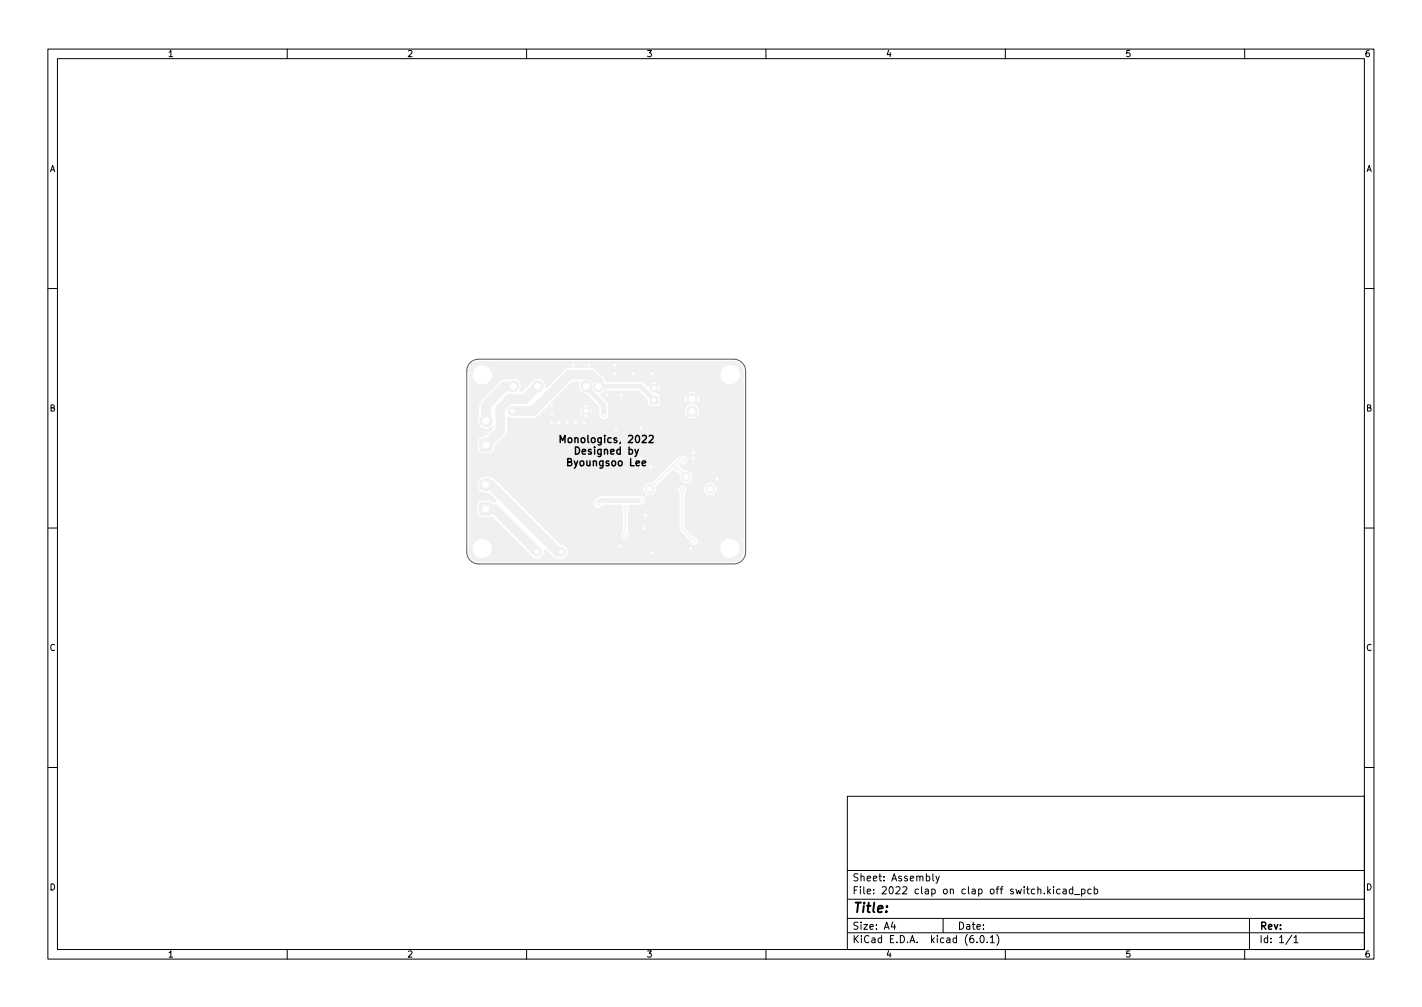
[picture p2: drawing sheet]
<svg xmlns="http://www.w3.org/2000/svg" width="297mm" height="210mm" viewBox="0 0 297 210" stroke-linecap="round" stroke-linejoin="round" font-family="sans-serif">
<g fill="none" stroke="#000" stroke-width=".21">
<path d="M10 10.2h277v190.1h-277zM12 12.2h273v186.1h-273zM60 10.2v2M110 10.2v2M160 10.2v2M210 10.2v2M260 10.2v2M10 60.2h2M285 60.2h2M10 110.2h2M285 110.2h2M10 160.2h2"/>
<path d="M177 166.3h108v32h-108zM285 160.2h2M60 198.3v2M110 198.3v2M160 198.3v2M177 194.8h108M177 191.8h108M177 187.8h108M177 181.8h108M186.5 192.5l-.4 1h1M186.9 193v1M194.9 182.4v1.3l.2 .2"/>
<path d="M195.5 182.9l.4 1M196.2 182.9l-.5 1.4-.2 .1M197 191.8v3M204.1 196.7v.1M204.9 195.4l.2-.1a.8 .8 0 0 1 .5 .8 .8 .8 0 0 1-.5 .7 1 1 0 0 1-.2-1.4zM206.2 196.7v.1M206.9 195.8l.4-.5v1.5M206.9 196.8h.8M208.2 195.1a1.72 1.72 0 0 1 0 2.3M210 198.3v2M218.9 185.1v1.5M219 186.1l.4 .5"/>
<path d="M219.4 185.6l-.5 .6M220.1 185.1v.2M220.1 185.6v1M221.4 185.7l-.4-.1-.3 .3 .2 .7h.5M222.1 185.7h.5l.1 .9M222.7 186l-.5 .1-.2 .2 .2 .3h.5M224.1 185.7l-.5-.1-.2 .3 .1 .7h.6M224.1 185.1v1.5M224.4 186.8h1.2M225.9 185.7l.5-.1 .2 .3-.1 .7h-.6M225.9 185.6v1.5M227.9 185.7l-.4-.1-.3 .3 .2 .7h.5"/>
<path d="M228.6 185.7l.4-.1 .3 .3-.2 .7h-.5M228.6 185.1v1.5M260 198.3v2M261 191.8v6.5M269.9 195.3l-1.3 1.9M270.3 195.8l.4-.5v1.5M270.3 196.8h.8"/>
</g>
<g fill="#f0f0f0" stroke="#f0f0f0" stroke-width=".21">
<path d="M100.4 105.1l1.7-.1 .5 .2 .1 1.7-.2 .5-1.7 .2-.5-.3-.2-1.7z"/>
<path d="M100.3 91.9l.6-.3 1.7 .2 .2 .5-.1 1.7-.5 .2-1.7-.1-.3-.5z"/>
<path d="M135.8 82.8h1.6v1.6h-1.6z"/>
<path d="M98.6 76.1a1.96 1.96 0 0 1 1.4-.6h53.4a1.98 1.98 0 0 1 1.8 2v.9h-.6a2.11 2.11 0 0 0-3-2.1 2.11 2.11 0 0 0-.3 3.7h-14a1.24 1.24 0 0 0-1.4 0l.7 .7 .7-.7 14.1 .1a2.12 2.12 0 0 0 3.2-1.7h.6v2.7h-17.3l-.2-.8-.7 .8 .7 .7 .2-.7h17.3v.9h-9.7a1.56 1.56 0 0 0-1.9 0l1 .9 .9-.9h9.7v1.3h-9l-.3-1-1 1h-.7l-.9-.9a1.53 1.53 0 0 0 0 1.8l.9-.9h.7l1 .9 .3-.9h9v2.6h-9l-.3-1-1.3-1.2-.8 .7h-5.9v-1.9l-.5-.3-1.9-1.9-.3 .3-.8-.8-.6-.2h-7.2l-.5-.9-1.6-1.6-.8-.3h-5.1l-.6 .3-1.3 1.3h-13.8a2.11 2.11 0 0 0-3-2 2.11 2.11 0 0 0-.5 3.6 2.11 2.11 0 0 0 3.4-1.3l.1-.3h13.8l-2.7 2.6a1.7 1.7 0 0 0-1.2-1.9 1.7 1.7 0 0 0-2.1 1l-1.7 1.7h-.5a1.7 1.7 0 0 0 .1-2.1 1.7 1.7 0 0 0-2.1-.6h-1.2l-.7 .3-4.3 4.3-.3 .7v2.5a1.86 1.86 0 0 0 .5 2.4 1.86 1.86 0 0 0 2.4-.2l.1 .2-1.8 1.8h-.4a1.15 1.15 0 0 0-1.1 1.1v1.5l.4 .8 .6 .2h1.5a1.17 1.17 0 0 0 1.1-1.1l.1-.4 2.2-2.2 .3-.5 .2-3.4 .9 .2h4.4l.7-.1 7.5-7.4 1.4 .1a1.71 1.71 0 0 0 1.5 2.4l2.4 2.5h-1.8a1.23 1.23 0 0 0-1.4 0l.7 .7 .7-.7h1.8l.2 .2v.8h-1.4l-.2-.7-.7 .7h-.7l-.7-.7a1.18 1.18 0 0 0 0 1.4l.7-.7h.7l.7 .7 .2-.7h1.4v1.1h-2l-.7-.7-.7 .7a1.23 1.23 0 0 0 1.4 0h2l.1 .2a1.01 1.01 0 0 0 1.1 .5 1.01 1.01 0 0 0 .8-.9l-.1-2.5-1.6-1.8 1-.7h7l1.9 1.9v.9l.4 .4h1.8l.4-.5h5.9a1.63 1.63 0 0 0-.1 2.8 1.63 1.63 0 0 0 2.5-1.3h9v13.6h-10.5v-.2a1.41 1.41 0 0 0-1.8-1.1l-.7-.6-.3-.7 .1-.2h.2a.91 .91 0 0 0 1.3-.1 .91 .91 0 0 0 0-1.2 .91 .91 0 0 0-1.3-.1l-.8 .2-5.2 5.2h-.4a1.43 1.43 0 0 0-1.5 1.6 1.43 1.43 0 0 0 1.8 1.2 1.43 1.43 0 0 0 1-1.9l3.4-3.4 .9 .4 .5 .5a1.44 1.44 0 0 0 1.1 1.8 1.44 1.44 0 0 0 1.7-1.4h10.5v2.6h-5.4v-.3a1.41 1.41 0 0 0-2.3-.8 1.41 1.41 0 0 0 .3 2.4 1.41 1.41 0 0 0 2-1.3h5.4v12.5h-.6a2.11 2.11 0 0 0-1.3-2 2.11 2.11 0 0 0-2.3 .4l-5.1-.1a.99 .99 0 0 0-1-.9l-1.8-1.8v-7.2a.93 .93 0 0 0 .1-1.4 .93 .93 0 0 0-1.4 0 .93 .93 0 0 0 .1 1.4v1.5h-7a1.02 1.02 0 0 0-.9-1h-8.7l-.4 .2-.8 .8a1.01 1.01 0 0 0 .1 1.4 1.01 1.01 0 0 0 1.4-.1l.4-.3h3.8v.7l.2 .5v4.4a.93 .93 0 0 0 0 1.3 .93 .93 0 0 0 1.3 0 .93 .93 0 0 0-.1-1.4v-4.2a1.41 1.41 0 0 0 .3-1.3h2.5a1.01 1.01 0 0 0 .9-1h7v6.2l2.1 2.2a.93 .93 0 0 0 .9 1 .93 .93 0 0 0 1-.9h5.1l-.1 .1a2.1 2.1 0 0 0-.4 2.2h-31.8v-.5l-.4-.6-.6-.4-.6-.1-13.6-13.6-1-.4a1.85 1.85 0 0 0-2.9 1.3 1.85 1.85 0 0 0 2.5 2l1.6 1.7-.8 .1-.6-.3h-1.6a1.16 1.16 0 0 0-1.1 1l.1 1.8a1.16 1.16 0 0 0 1 .8l2.1-.1 6.7 6.7h-6.7a2.11 2.11 0 0 0-3-2.1 2.11 2.11 0 0 0-.4 3.6 2.11 2.11 0 0 0 3.4-1.2v-.3h6.7l1.8 1.7 .6 .3h.5a1.52 1.52 0 0 0 1.3-1.8l.2-.1 1.9 1.8 1.6 .1a1.51 1.51 0 0 0 1.3-1.4h31.8l.1 .2a2.11 2.11 0 0 0 2.3 1.1 2.11 2.11 0 0 0 1.7-2h.6v1a1.98 1.98 0 0 1-2 1.6h-53.3a1.98 1.98 0 0 1-1.9-1.9v-37.8l.2-.8z"/>
<circle cx="101.4" cy="101.2" r="1.3"/>
<circle cx="117.2" cy="115.2" r=".76"/>
<circle cx="112.2" cy="115.2" r=".76"/>
<circle cx="122.4" cy="85.8" r=".76"/>
<circle cx="107" cy="85.8" r=".76"/>
<circle cx="101.5" cy="87.8" r="1.3"/>
<circle cx="136.6" cy="81.1" r=".8"/>
<circle cx="144.6" cy="83.3" r="1.1"/>
<circle cx="144.6" cy="85.9" r="1.1"/>
<circle cx="125" cy="80.6" r="1.14"/>
<circle cx="122.5" cy="80.6" r="1.14"/>
<circle cx="112.3" cy="80.6" r="1.14"/>
<circle cx="107.2" cy="80.6" r="1.14"/>
<circle cx="135.7" cy="102.1" r=".9"/>
<circle cx="143.3" cy="99.6" r=".9"/>
<circle cx="148.4" cy="102.1" r=".9"/>
<circle cx="124.9" cy="105.1" r=".4"/>
<circle cx="133.9" cy="104.5" r=".4"/>
<circle cx="120.3" cy="88.2" r=".4"/>
<circle cx="118.5" cy="88.2" r=".4"/>
<circle cx="144.8" cy="94.5" r=".4"/>
<circle cx="115.3" cy="84.7" r=".4"/>
<circle cx="116.8" cy="88.2" r=".4"/>
<circle cx="136.2" cy="115.4" r=".4"/>
<circle cx="126.8" cy="82.5" r=".4"/>
<circle cx="122" cy="88.2" r=".4"/>
<circle cx="132.2" cy="78" r=".4"/>
<circle cx="136" cy="97.5" r=".4"/>
<circle cx="115.3" cy="86.5" r=".4"/>
<circle cx="149.8" cy="100" r=".4"/>
<circle cx="115.3" cy="88.2" r=".4"/>
<circle cx="144.3" cy="114.5" r=".4"/>
<circle cx="134.6" cy="110.3" r=".4"/>
<circle cx="128.6" cy="78" r=".4"/>
<circle cx="123" cy="76.2" r=".4"/>
<circle cx="119.8" cy="76.2" r=".4"/>
<circle cx="128.5" cy="76.2" r=".4"/>
<circle cx="144.8" cy="95.7" r=".4"/>
<circle cx="133.8" cy="89.3" r=".4"/>
<circle cx="129.7" cy="114" r=".4"/>
<circle cx="136.3" cy="78" r=".4"/>
<circle cx="134.9" cy="107.6" r=".4"/>
<circle cx="128.7" cy="89.7" r=".4"/>
<circle cx="129.8" cy="82.5" r=".4"/>
<circle cx="126.1" cy="86.6" r=".4"/>
<circle cx="141.3" cy="97.6" r=".4"/>
<circle cx="142.8" cy="96" r=".4"/>
<circle cx="145" cy="113" r=".4"/>
<circle cx="142.5" cy="102.2" r=".4"/>
<circle cx="130.6" cy="111.7" r=".4"/>
<circle cx="130.7" cy="106" r=".4"/>
</g>
<path d="M107.2 80.6h-1.7l-4 4v3.2M112.3 80.6l-2.7 2.7h-3.2l-1.9 1.9v4.7l-3 3M125 80.6v-.9l-1.5-1.5h-4.5l-7.6 7.6h-4.4M101.4 106.3h1.9l8.9 8.9M101.4 101.2h1l14.1 14h.7" fill="none" stroke="#f0f0f0" stroke-width="2"/>
<path d="M122.5 80.6v.3l3.6 3.6v2.1M125 80.6h8.8l2.8 3M133.9 104.5h-8.4l-.6 .6" fill="none" stroke="#f0f0f0" stroke-width="1"/>
<path d="M141.3 97.6l2 2M142.8 96h-1l-6.1 6.1M130.7 106l-.1 5.7M142.5 102.2v8.3l2.5 2.5" fill="none" stroke="#f0f0f0" stroke-width=".25"/>
<g fill="#fff" stroke="#fff" stroke-width=".21">
<circle cx="124.9" cy="105.1" r=".2"/>
<circle cx="133.9" cy="104.5" r=".2"/>
<circle cx="120.3" cy="88.2" r=".2"/>
<circle cx="118.5" cy="88.2" r=".2"/>
<circle cx="144.8" cy="94.5" r=".2"/>
<circle cx="115.3" cy="84.7" r=".2"/>
<circle cx="116.8" cy="88.2" r=".2"/>
<circle cx="136.2" cy="115.4" r=".2"/>
<circle cx="126.8" cy="82.5" r=".2"/>
<circle cx="122" cy="88.2" r=".2"/>
<circle cx="132.2" cy="78" r=".2"/>
<circle cx="136" cy="97.5" r=".2"/>
<circle cx="115.3" cy="86.5" r=".2"/>
<circle cx="149.8" cy="100" r=".2"/>
<circle cx="115.3" cy="88.2" r=".2"/>
<circle cx="144.3" cy="114.5" r=".2"/>
<circle cx="134.6" cy="110.3" r=".2"/>
<circle cx="128.6" cy="78" r=".2"/>
<circle cx="123" cy="76.2" r=".2"/>
<circle cx="119.8" cy="76.2" r=".2"/>
<circle cx="128.5" cy="76.2" r=".2"/>
<circle cx="144.8" cy="95.7" r=".2"/>
<circle cx="133.8" cy="89.3" r=".2"/>
<circle cx="129.7" cy="114" r=".2"/>
<circle cx="136.3" cy="78" r=".2"/>
<circle cx="134.9" cy="107.6" r=".2"/>
<circle cx="128.7" cy="89.7" r=".2"/>
<circle cx="129.8" cy="82.5" r=".2"/>
<circle cx="126.1" cy="86.6" r=".2"/>
<circle cx="141.3" cy="97.6" r=".2"/>
<circle cx="142.8" cy="96" r=".2"/>
<circle cx="145" cy="113" r=".2"/>
<circle cx="142.5" cy="102.2" r=".2"/>
<circle cx="130.6" cy="111.7" r=".2"/>
<circle cx="130.7" cy="106" r=".2"/>
<circle cx="101.4" cy="106.3" r=".65"/>
<circle cx="101.4" cy="101.2" r=".65"/>
<circle cx="100.7" cy="114.5" r="1.6"/>
<circle cx="117.2" cy="115.2" r=".38"/>
<circle cx="112.2" cy="115.2" r=".38"/>
<circle cx="122.4" cy="85.8" r=".38"/>
<circle cx="107" cy="85.8" r=".38"/>
<circle cx="101.5" cy="92.9" r=".65"/>
<circle cx="101.5" cy="87.8" r=".65"/>
<circle cx="100.8" cy="78.3" r="1.6"/>
<circle cx="136.6" cy="83.6" r=".4"/>
<circle cx="136.6" cy="81.1" r=".4"/>
<circle cx="144.6" cy="83.3" r=".6"/>
<circle cx="144.6" cy="85.9" r=".6"/>
<circle cx="152.5" cy="78.2" r="1.6"/>
<circle cx="125" cy="80.6" r=".6"/>
<circle cx="122.5" cy="80.6" r=".6"/>
<circle cx="112.3" cy="80.6" r=".6"/>
<circle cx="107.2" cy="80.6" r=".6"/>
<circle cx="152.5" cy="114.5" r="1.6"/>
<circle cx="135.7" cy="102.1" r=".5"/>
<circle cx="143.3" cy="99.6" r=".5"/>
<circle cx="148.4" cy="102.1" r=".5"/>
</g>
<path d="M117 92.4v-1.5l.5 1.1 .5-1.1v1.5M135.6 91.1l.6-.2 .3 .4-1 1.1h1" fill="none" stroke="#000" stroke-width=".3"/>
<path d="M98.2 75.7l.7-.5 1-.2h53.4a2.5 2.5 0 0 1 2.5 2.5v37.7a2.5 2.5 0 0 1-2.5 2.5h-53.3a2.5 2.5 0 0 1-2.5-2.5v-37.7l.2-1z" fill="none" stroke="#575757" stroke-width=".21"/>
<text font-size="2.8" x="178" y="190.6">Title:</text>
<g font-size="2.1">
<text x="118" y="92.5">Monologics, 2022</text>
<text x="120.5" y="94.9">Designed by</text>
<text x="118.9" y="97.3">Byoungsoo Lee</text>
<text x="178" y="184">Sheet: Assembly</text>
<text x="178" y="186.7">File: 2022 clap on clap off switch.kicad_pcb</text>
<text x="178" y="196.9">KiCad E.D.A. kicad (6.0.1)</text>
<text x="178" y="194.1">Size: A4</text>
<text x="200" y="194.1">Date:</text>
<text x="263" y="194.1">Rev:</text>
<text x="263" y="196.9">Id: 1/1</text>
</g>
<g font-size="1.8">
<text x="35" y="11.9">1</text>
<text x="85" y="11.9">2</text>
<text x="135" y="11.9">3</text>
<text x="185" y="11.9">4</text>
<text x="235" y="11.9">5</text>
<text x="285" y="11.9">6</text>
<text x="10.3" y="35.9">A</text>
<text x="285.3" y="35.9">A</text>
<text x="10.3" y="85.9">B</text>
<text x="285.3" y="85.9">B</text>
<text x="10.3" y="135.9">C</text>
<text x="285.3" y="135.9">C</text>
<text x="10.3" y="185.9">D</text>
<text x="285.3" y="185.9">D</text>
<text x="35" y="199.9">1</text>
<text x="85" y="199.9">2</text>
<text x="135" y="199.9">3</text>
<text x="185" y="199.9">4</text>
<text x="235" y="199.9">5</text>
<text x="285" y="199.9">6</text>
</g>
</svg>
